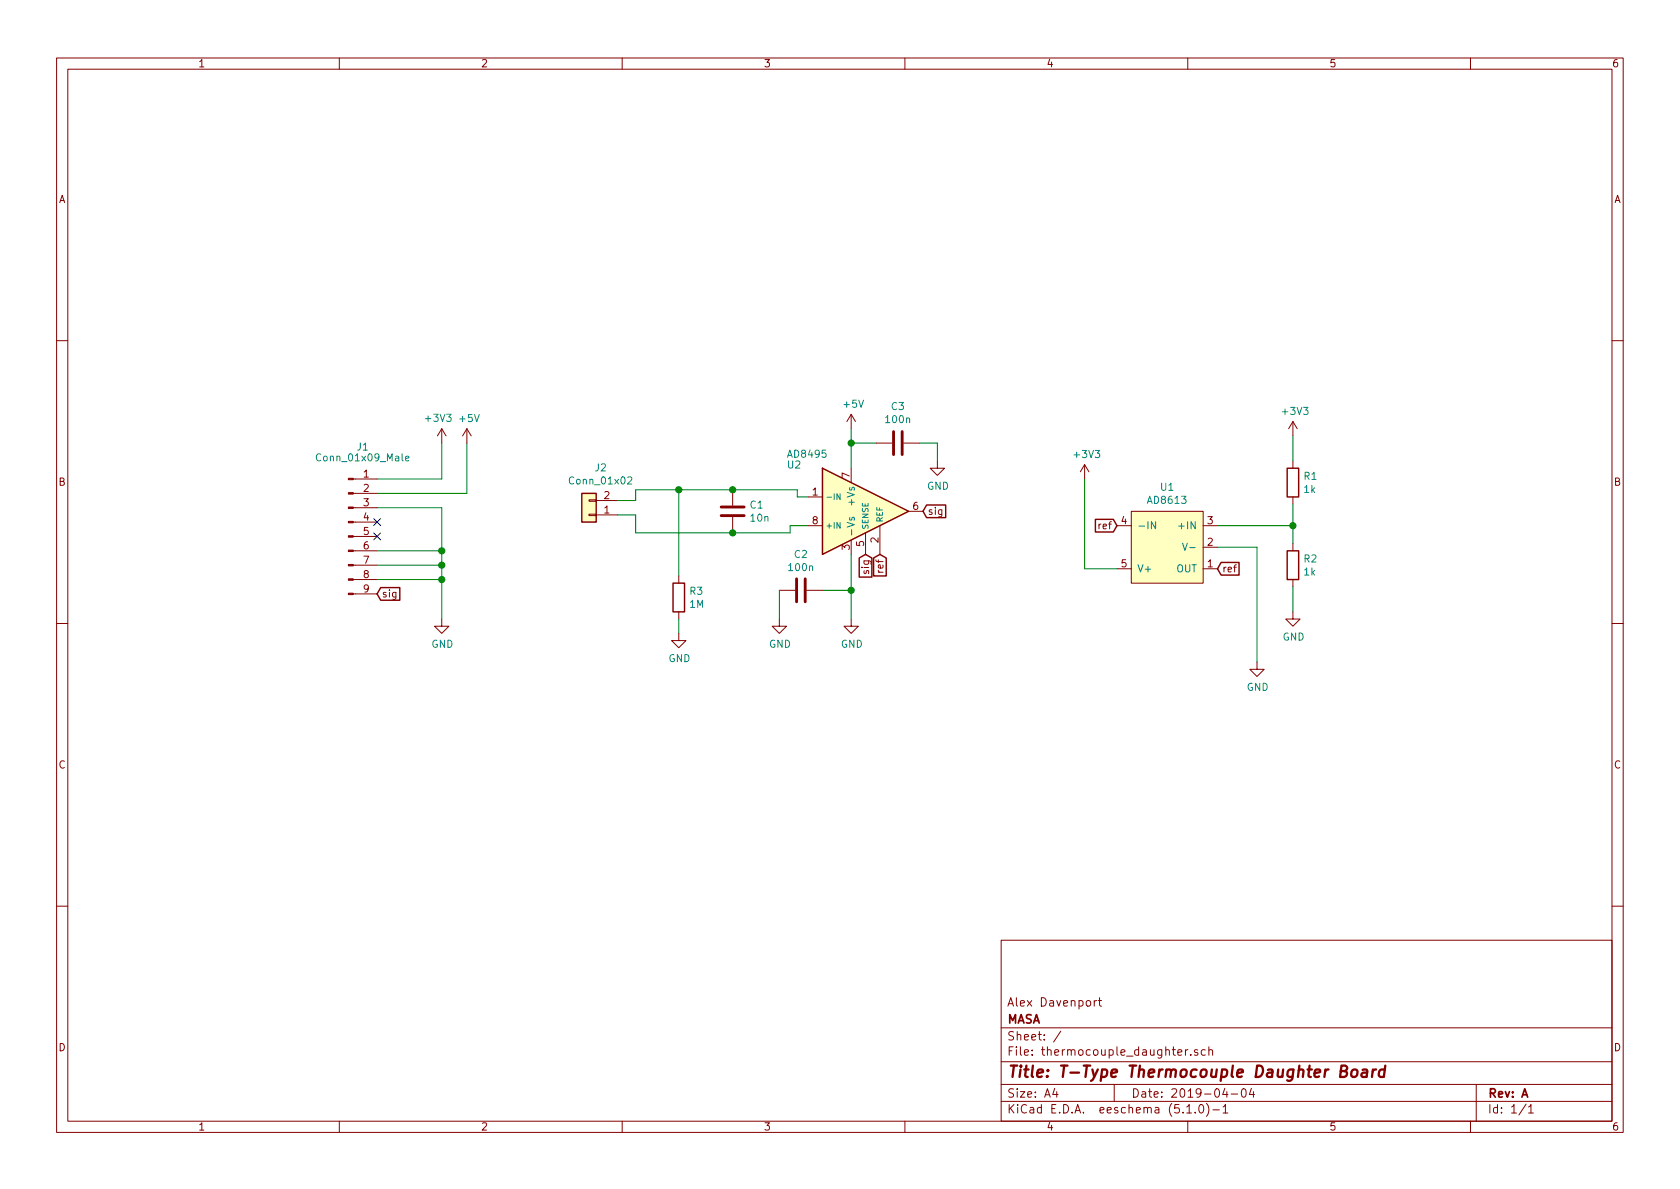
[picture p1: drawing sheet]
EESchema Schematic File Version 4
LIBS:thermocouple_daughter-cache
EELAYER 29 0
EELAYER END
$Descr A4 11693 8268
encoding utf-8
Sheet 1 1
Title "T-Type Thermocouple Daughter Board"
Date "2019-04-04"
Rev "A"
Comp "MASA"
Comment1 "Alex Davenport"
Comment2 ""
Comment3 ""
Comment4 ""
$EndDescr
$Comp
L Connector:Conn_01x09_Male J1
U 1 1
P 2425 3725
F 0 "J1" H 2525 4350 50  0000 C CNN
F 1 "Conn_01x09_Male" H 2525 4275 50  0000 C CNN
F 2 "davenport_kicad_footprints:DaughterBoardConnector" H 2425 3725 50  0001 C CNN
F 3 "~" H 2425 3725 50  0001 C CNN
	1    2425 3725
	1    0    0    -1  
$EndComp
Wire Wire Line
	2625 4025 3075 4025
Wire Wire Line
	3075 3825 2625 3825
Wire Wire Line
	3075 3825 3075 3925
Wire Wire Line
	2625 3925 3075 3925
Connection ~ 3075 3925
Wire Wire Line
	3075 3925 3075 4025
Wire Wire Line
	2625 3525 3075 3525
Wire Wire Line
	3075 3525 3075 3825
Connection ~ 3075 3825
Wire Wire Line
	2625 3325 3075 3325
Wire Wire Line
	3075 3075 3075 3325
Wire Wire Line
	2625 3425 3250 3425
Wire Wire Line
	3250 3425 3250 3075
$Comp
L power:GND #PWR0101
U 1 1
P 3075 4300
F 0 "#PWR0101" H 3075 4050 50  0001 C CNN
F 1 "GND" H 3080 4127 50  0000 C CNN
F 2 "" H 3075 4300 50  0001 C CNN
F 3 "" H 3075 4300 50  0001 C CNN
	1    3075 4300
	1    0    0    -1  
$EndComp
$Comp
L power:+3V3 #PWR0102
U 1 1
P 3075 3075
F 0 "#PWR0102" H 3075 2925 50  0001 C CNN
F 1 "+3V3" H 3050 3250 50  0000 C CNN
F 2 "" H 3075 3075 50  0001 C CNN
F 3 "" H 3075 3075 50  0001 C CNN
	1    3075 3075
	1    0    0    -1  
$EndComp
$Comp
L power:+5V #PWR0103
U 1 1
P 3250 3075
F 0 "#PWR0103" H 3250 2925 50  0001 C CNN
F 1 "+5V" H 3265 3248 50  0000 C CNN
F 2 "" H 3250 3075 50  0001 C CNN
F 3 "" H 3250 3075 50  0001 C CNN
	1    3250 3075
	1    0    0    -1  
$EndComp
Wire Wire Line
	3075 4025 3075 4300
Connection ~ 3075 4025
NoConn ~ 2625 3625
NoConn ~ 2625 3725
$Comp
L Sensor_Temperature:AD8495 U2
U 1 1
P 6025 3550
F 0 "U2" H 5475 3875 50  0000 L CNN
F 1 "AD8495" H 5475 3950 50  0000 L CNN
F 2 "Package_SO:MSOP-8_3x3mm_P0.65mm" H 6925 3300 50  0001 C CNN
F 3 "https://www.analog.com/media/en/technical-documentation/data-sheets/ad8494_8495_8496_8497.pdf" H 6025 3550 50  0001 C CNN
	1    6025 3550
	1    0    0    -1  
$EndComp
Text GLabel 2625 4125 2    50   Input ~ 0
sig
Text GLabel 6425 3550 2    50   Input ~ 0
sig
$Comp
L davenport-kicad:AD8613 U1
U 1 1
P 8125 4200
F 0 "U1" H 8125 3385 50  0000 C CNN
F 1 "AD8613" H 8125 3476 50  0000 C CNN
F 2 "Package_TO_SOT_SMD:TSOT-23-5" H 8125 4150 50  0001 C CNN
F 3 "" H 8125 4150 50  0001 C CNN
	1    8125 4200
	-1   0    0    1   
$EndComp
Wire Wire Line
	5925 3250 5925 3075
$Comp
L power:GND #PWR0104
U 1 1
P 5925 4300
F 0 "#PWR0104" H 5925 4050 50  0001 C CNN
F 1 "GND" H 5930 4127 50  0000 C CNN
F 2 "" H 5925 4300 50  0001 C CNN
F 3 "" H 5925 4300 50  0001 C CNN
	1    5925 4300
	1    0    0    -1  
$EndComp
$Comp
L power:+5V #PWR0105
U 1 1
P 5925 2975
F 0 "#PWR0105" H 5925 2825 50  0001 C CNN
F 1 "+5V" H 5940 3148 50  0000 C CNN
F 2 "" H 5925 2975 50  0001 C CNN
F 3 "" H 5925 2975 50  0001 C CNN
	1    5925 2975
	1    0    0    -1  
$EndComp
$Comp
L Device:R R1
U 1 1
P 9000 3350
F 0 "R1" H 9070 3396 50  0000 L CNN
F 1 "1k" H 9070 3305 50  0000 L CNN
F 2 "Resistor_SMD:R_0805_2012Metric" V 8930 3350 50  0001 C CNN
F 3 "~" H 9000 3350 50  0001 C CNN
	1    9000 3350
	1    0    0    -1  
$EndComp
$Comp
L Device:R R2
U 1 1
P 9000 3925
F 0 "R2" H 9070 3971 50  0000 L CNN
F 1 "1k" H 9070 3880 50  0000 L CNN
F 2 "Resistor_SMD:R_0805_2012Metric" V 8930 3925 50  0001 C CNN
F 3 "~" H 9000 3925 50  0001 C CNN
	1    9000 3925
	1    0    0    -1  
$EndComp
Wire Wire Line
	9000 3200 9000 3025
Wire Wire Line
	9000 4075 9000 4250
$Comp
L power:GND #PWR0106
U 1 1
P 9000 4250
F 0 "#PWR0106" H 9000 4000 50  0001 C CNN
F 1 "GND" H 9005 4077 50  0000 C CNN
F 2 "" H 9000 4250 50  0001 C CNN
F 3 "" H 9000 4250 50  0001 C CNN
	1    9000 4250
	1    0    0    -1  
$EndComp
$Comp
L power:+3V3 #PWR0107
U 1 1
P 9000 3025
F 0 "#PWR0107" H 9000 2875 50  0001 C CNN
F 1 "+3V3" H 9015 3198 50  0000 C CNN
F 2 "" H 9000 3025 50  0001 C CNN
F 3 "" H 9000 3025 50  0001 C CNN
	1    9000 3025
	1    0    0    -1  
$EndComp
Wire Wire Line
	8750 3800 8750 4600
Wire Wire Line
	7775 3950 7550 3950
Wire Wire Line
	7550 3950 7550 3325
$Comp
L power:GND #PWR0108
U 1 1
P 8750 4600
F 0 "#PWR0108" H 8750 4350 50  0001 C CNN
F 1 "GND" H 8755 4427 50  0000 C CNN
F 2 "" H 8750 4600 50  0001 C CNN
F 3 "" H 8750 4600 50  0001 C CNN
	1    8750 4600
	1    0    0    -1  
$EndComp
$Comp
L power:+3V3 #PWR0109
U 1 1
P 7550 3325
F 0 "#PWR0109" H 7550 3175 50  0001 C CNN
F 1 "+3V3" H 7565 3498 50  0000 C CNN
F 2 "" H 7550 3325 50  0001 C CNN
F 3 "" H 7550 3325 50  0001 C CNN
	1    7550 3325
	1    0    0    -1  
$EndComp
Wire Wire Line
	5925 3075 6100 3075
Connection ~ 5925 3075
Wire Wire Line
	5925 3075 5925 2975
$Comp
L Device:C C3
U 1 1
P 6250 3075
F 0 "C3" V 6502 3075 50  0000 C CNN
F 1 "100n" V 6411 3075 50  0000 C CNN
F 2 "Capacitor_SMD:C_0805_2012Metric" H 6288 2925 50  0001 C CNN
F 3 "~" H 6250 3075 50  0001 C CNN
	1    6250 3075
	0    -1   -1   0   
$EndComp
Wire Wire Line
	5925 3850 5925 4100
Wire Wire Line
	5925 4100 5725 4100
Connection ~ 5925 4100
Wire Wire Line
	5925 4100 5925 4300
$Comp
L Device:C C2
U 1 1
P 5575 4100
F 0 "C2" V 5323 4100 50  0000 C CNN
F 1 "100n" V 5414 4100 50  0000 C CNN
F 2 "Capacitor_SMD:C_0805_2012Metric" H 5613 3950 50  0001 C CNN
F 3 "~" H 5575 4100 50  0001 C CNN
	1    5575 4100
	0    1    1    0   
$EndComp
Wire Wire Line
	5425 4100 5425 4300
Wire Wire Line
	6400 3075 6525 3075
Wire Wire Line
	6525 3075 6525 3200
$Comp
L power:GND #PWR0110
U 1 1
P 5425 4300
F 0 "#PWR0110" H 5425 4050 50  0001 C CNN
F 1 "GND" H 5430 4127 50  0000 C CNN
F 2 "" H 5425 4300 50  0001 C CNN
F 3 "" H 5425 4300 50  0001 C CNN
	1    5425 4300
	1    0    0    -1  
$EndComp
$Comp
L power:GND #PWR0111
U 1 1
P 6525 3200
F 0 "#PWR0111" H 6525 2950 50  0001 C CNN
F 1 "GND" H 6530 3027 50  0000 C CNN
F 2 "" H 6525 3200 50  0001 C CNN
F 3 "" H 6525 3200 50  0001 C CNN
	1    6525 3200
	1    0    0    -1  
$EndComp
$Comp
L Device:C C1
U 1 1
P 5100 3550
F 0 "C1" H 5215 3596 50  0000 L CNN
F 1 "10n" H 5215 3505 50  0000 L CNN
F 2 "Capacitor_SMD:C_0805_2012Metric" H 5138 3400 50  0001 C CNN
F 3 "~" H 5100 3550 50  0001 C CNN
	1    5100 3550
	1    0    0    -1  
$EndComp
$Comp
L Connector_Generic:Conn_01x02 J2
U 1 1
P 4100 3575
F 0 "J2" H 4018 3250 50  0000 C CNN
F 1 "Conn_01x02" H 4018 3341 50  0000 C CNN
F 2 "davenport_kicad_footprints:PCC-OST" H 4100 3575 50  0001 C CNN
F 3 "~" H 4100 3575 50  0001 C CNN
	1    4100 3575
	-1   0    0    1   
$EndComp
Wire Wire Line
	5625 3650 5500 3650
Wire Wire Line
	5500 3650 5500 3700
Wire Wire Line
	5500 3700 5100 3700
Wire Wire Line
	5625 3450 5550 3450
Wire Wire Line
	5550 3450 5550 3400
Wire Wire Line
	5550 3400 5100 3400
Wire Wire Line
	5100 3700 4425 3700
Wire Wire Line
	4425 3700 4425 3575
Wire Wire Line
	4425 3575 4300 3575
Connection ~ 5100 3700
Wire Wire Line
	5100 3400 4725 3400
Wire Wire Line
	4425 3400 4425 3475
Wire Wire Line
	4425 3475 4300 3475
Connection ~ 5100 3400
Wire Wire Line
	4725 3400 4725 4000
Connection ~ 4725 3400
Wire Wire Line
	4725 3400 4425 3400
$Comp
L Device:R R3
U 1 1
P 4725 4150
F 0 "R3" H 4795 4196 50  0000 L CNN
F 1 "1M" H 4795 4105 50  0000 L CNN
F 2 "Resistor_SMD:R_0805_2012Metric" V 4655 4150 50  0001 C CNN
F 3 "~" H 4725 4150 50  0001 C CNN
	1    4725 4150
	1    0    0    -1  
$EndComp
Wire Wire Line
	4725 4300 4725 4400
$Comp
L power:GND #PWR0112
U 1 1
P 4725 4400
F 0 "#PWR0112" H 4725 4150 50  0001 C CNN
F 1 "GND" H 4730 4227 50  0000 C CNN
F 2 "" H 4725 4400 50  0001 C CNN
F 3 "" H 4725 4400 50  0001 C CNN
	1    4725 4400
	1    0    0    -1  
$EndComp
Text GLabel 8475 3950 2    50   Input ~ 0
ref
Text GLabel 7775 3650 0    50   Input ~ 0
ref
Text GLabel 6125 3850 3    50   Input ~ 0
ref
Wire Wire Line
	8475 3800 8750 3800
Text GLabel 6025 3850 3    50   Input ~ 0
sig
Wire Wire Line
	9000 3500 9000 3650
Wire Wire Line
	8475 3650 9000 3650
Connection ~ 9000 3650
Wire Wire Line
	9000 3650 9000 3775
$EndSCHEMATC
